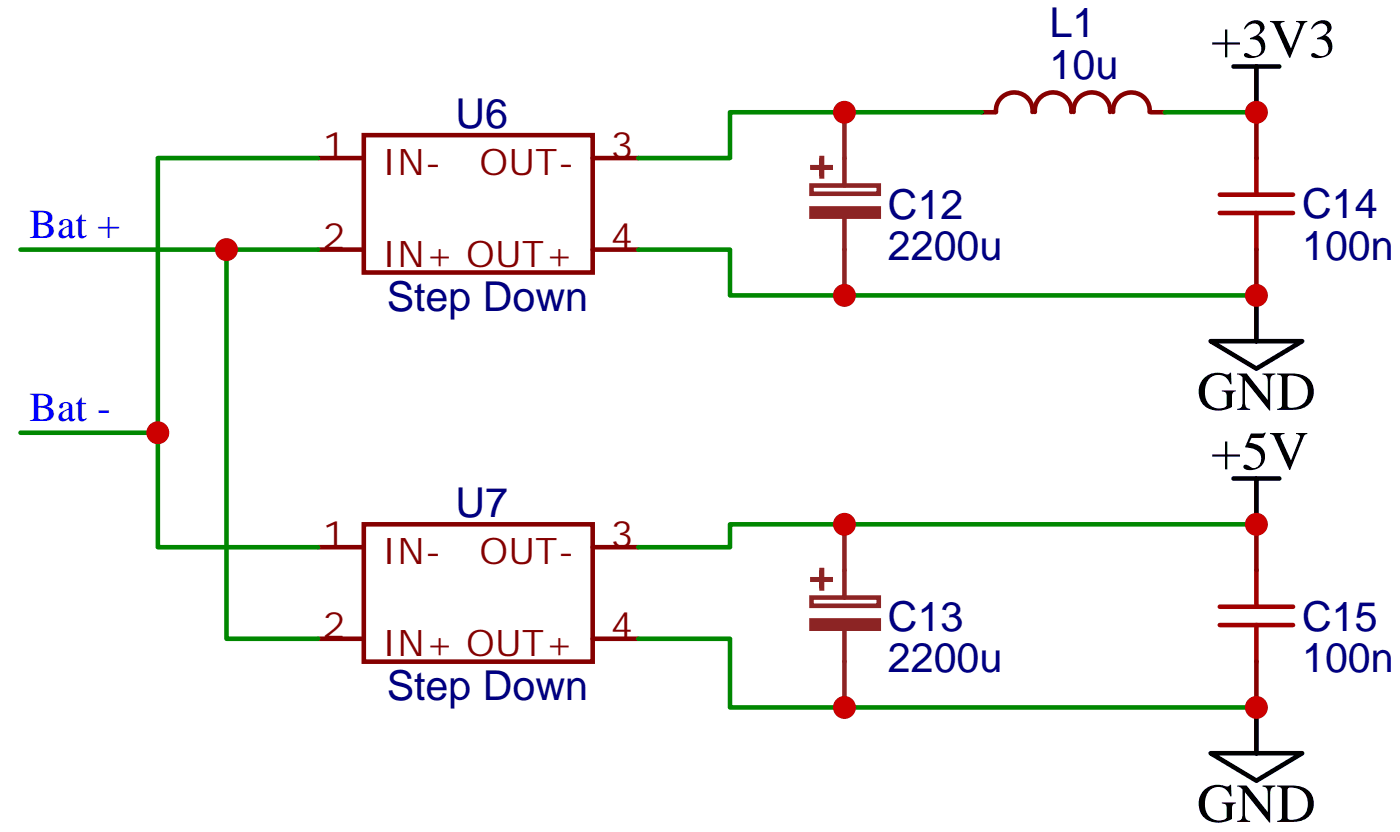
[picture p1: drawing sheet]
<svg xmlns="http://www.w3.org/2000/svg" width="108mm" height="64mm" viewBox="0 0 108 64" stroke-linecap="round" stroke-linejoin="round" font-family="sans-serif">
<path d="M24.5 12.2h3.5M24.5 19.2h3.5M28 10.4h17.7v10.6h-17.7zM45.7 12.2h3.5M45.7 19.2h3.5M24.5 42.2h3.5M24.5 49.2h3.5M28 40.4h17.7v10.6h-17.7zM45.7 42.2h3.5M45.7 49.2h3.5" fill="none" stroke="#850000" stroke-width=".35"/>
<g fill="#8c2424" stroke="#8c2424" stroke-width=".35">
<path d="M62.5 16.1h5.2v.6h-5.2z"/>
<path d="M62.6 12.9h1.4z"/>
<path d="M63.3 12.2l.1 1.4z"/>
<path d="M62.5 47.8h5.2v.6h-5.2z"/>
<path d="M62.6 44.6l1.4 .1z"/>
<path d="M63.3 43.9l.1 1.4z"/>
</g>
<path d="M62.5 14.3h5.2v.6h-5.2zM65.1 8.7v5.6M65.1 16.8v6M62.5 46h5.2v.7h-5.2zM65.1 40.4v5.6M65.1 48.5v6" fill="none" stroke="#8c2424" stroke-width=".35"/>
<path d="M75.7 8.7h1M76.8 8.6a1.41 1.41 0 0 1 1.4-1.5 1.41 1.41 0 0 1 1.4 1.5M79.8 8.6a1.41 1.41 0 0 1 1.4-1.5 1.41 1.41 0 0 1 1.4 1.5M82.7 8.6a1.41 1.41 0 0 1 1.4-1.5 1.41 1.41 0 0 1 1.5 1.5M85.8 8.6a1.41 1.41 0 0 1 1.4-1.5 1.41 1.41 0 0 1 1.4 1.5M88.7 8.7h1.1M96.8 8.7v3.5M96.8 19.2v3.6M96.8 40.4v3.5M96.8 51v3.5" fill="none" stroke="#870000" stroke-width=".35"/>
<path d="M94 16.4h5.7M94 15h5.7M96.8 12.2v2.8M96.8 16.4v2.8M94 48.2h5.7M94 46.8h5.7M96.8 43.9v2.9M96.8 48.2v2.8" fill="none" stroke="#a10000" stroke-width=".35"/>
<path d="M95.1 5.1h3.5M96.8 5.1v3.6M93.3 26.3h7.1l-3.6 2.1zM95.1 36.9h3.5M96.8 22.8v3.5M96.8 36.9v3.5M93.3 58h7.1l-3.6 2.2zM96.8 54.5v3.5" fill="none" stroke="#000" stroke-width=".35"/>
<path d="M1.6 19.2h22.9M17.5 19.2v30h7M24.5 12.2h-12.3v30h12.3M49.2 19.2h7.1v3.6h40.5M75.7 8.7h-19.4v3.5h-7.1M89.8 8.7h7M1.6 33.3h10.6M49.2 49.2h7.1v5.3h40.5M96.8 40.4h-40.5v1.8h-7.1" fill="none" stroke="#008700" stroke-width=".35"/>
<g fill="#c00">
<circle cx="65.1" cy="8.7" r=".88"/>
<circle cx="65.1" cy="54.5" r=".88"/>
<circle cx="17.5" cy="19.2" r=".88"/>
<circle cx="12.2" cy="33.3" r=".88"/>
<circle cx="65.1" cy="40.4" r=".88"/>
<circle cx="96.8" cy="54.5" r=".88"/>
<circle cx="96.8" cy="8.7" r=".88"/>
<circle cx="96.8" cy="22.8" r=".88"/>
<circle cx="65.1" cy="22.8" r=".88"/>
<circle cx="96.8" cy="40.4" r=".88"/>
</g>
<g font-size="4.2">
<text x="93.3" y="4.4">+3V3</text>
<text x="92.2" y="31.6">GND</text>
<text x="93.3" y="36.2">+5V</text>
<text x="92.2" y="63.3">GND</text>
</g>
<g font-size="3.2" fill="#000080">
<text x="80.9" y="2.9">L1</text>
<text x="35.1" y="9.9">U6</text>
<text x="80.9" y="6.1">10u</text>
<text x="68.4" y="16.9">C12</text>
<text x="100.4" y="16.8">C14</text>
<text x="29.8" y="24">Step Down</text>
<text x="68.4" y="20">2200u</text>
<text x="100.4" y="20">100n</text>
<text x="35.1" y="39.8">U7</text>
<text x="29.8" y="54">Step Down</text>
<text x="68.4" y="51.8">2200u</text>
<text x="68.4" y="48.6">C13</text>
<text x="100.4" y="51.8">100n</text>
<text x="100.4" y="48.6">C15</text>
</g>
<g font-size="3.2" fill="#00f">
<text x="2.3" y="18.4">Bat +</text>
<text x="2.3" y="32.5">Bat -</text>
</g>
<g font-size="2.8" fill="#840000">
<text x="24.9" y="12.1">1</text>
<text x="29.4" y="13.5">IN-</text>
<text x="37" y="13.5">OUT-</text>
<text x="47.1" y="12.1">3</text>
<text x="24.9" y="19.2">2</text>
<text x="29.4" y="20.6">IN+ OUT+</text>
<text x="47.1" y="19.2">4</text>
<text x="24.9" y="42.1">1</text>
<text x="29.4" y="43.5">IN-</text>
<text x="37" y="43.5">OUT-</text>
<text x="47.1" y="42.1">3</text>
<text x="24.9" y="49.2">2</text>
<text x="29.4" y="50.5">IN+ OUT+</text>
<text x="47.1" y="49.2">4</text>
</g>
</svg>
